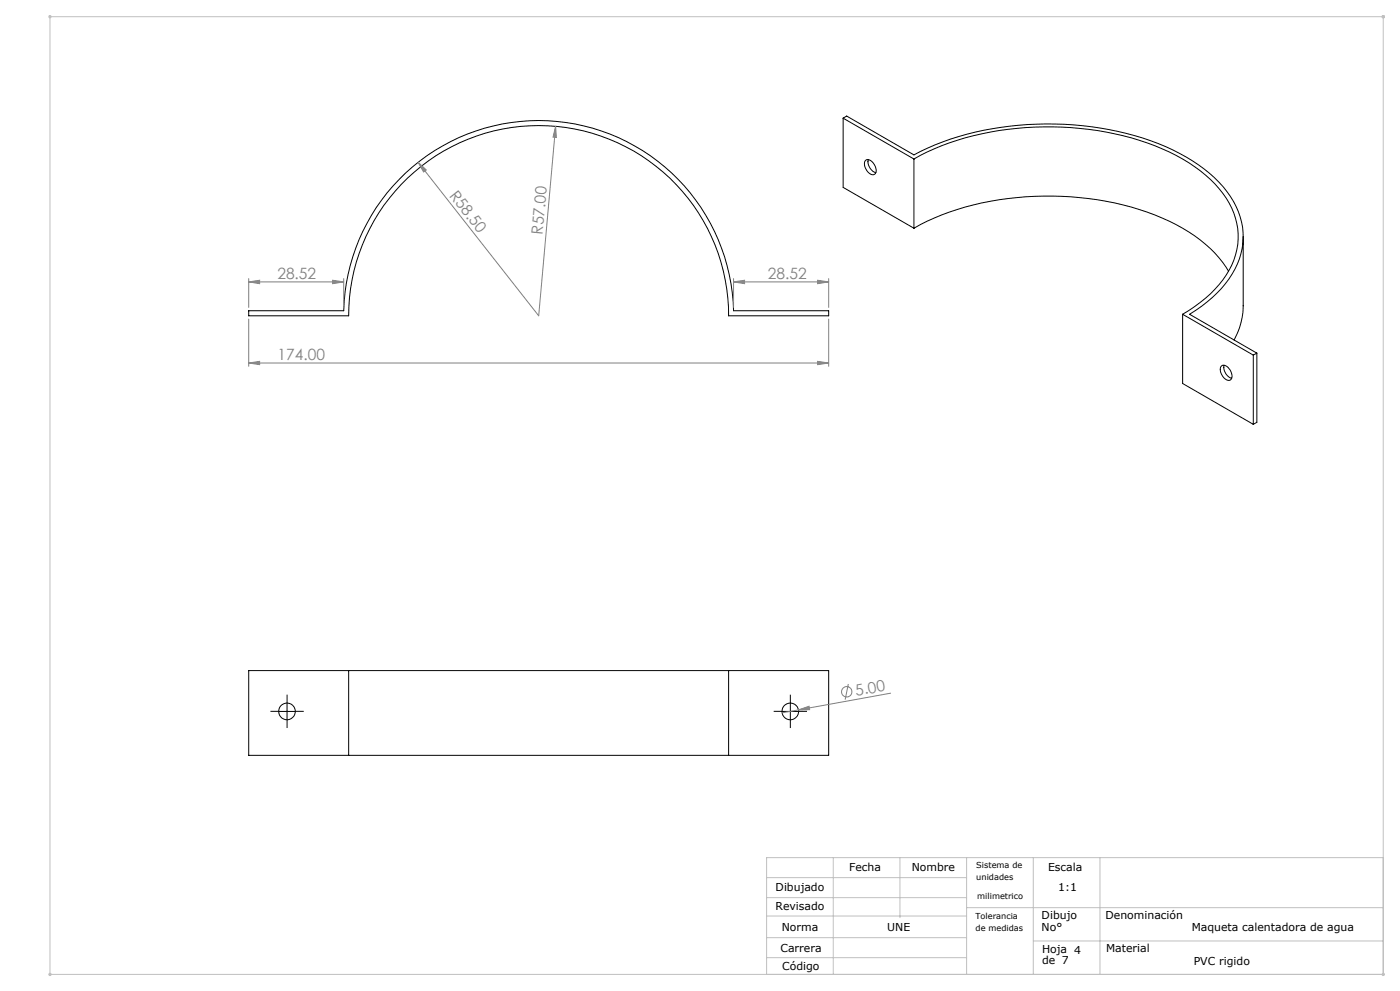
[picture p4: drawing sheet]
<svg xmlns="http://www.w3.org/2000/svg" width="420mm" height="297mm" viewBox="0 0 420 297" stroke-linecap="round" stroke-linejoin="round" font-family="sans-serif">
<g fill="none" stroke="#000" stroke-width=".3">
<path d="M252.9 35.4l1.1-.6 20.2 11.6a88.3 88.3 0 0 1 47.9-9 76.3 76.3 0 0 1 37.4 12 29.8 29.8 0 0 1 13 17.1 22 22 0 0 1-6.1 20l-4.3 4-5.2 3.7 20.1 11.6M252.9 35.4l21.3 12.3M252.9 35.4v20.8l21.3 12.2M259.5 48.3a1.49 1.49 0 0 1 2.5 .6 2.41 2.41 0 0 1 .3 3.4 2.77 2.77 0 0 1-2.9-2.7zM260.5 47.8a3.5 3.5 0 0 0 2.2 3.9M274.2 47.7a82.4 82.4 0 0 1 41.6-9.7 81.9 81.9 0 0 1 39 9.7 33.6 33.6 0 0 1 15.4 16.2 20.9 20.9 0 0 1-4.5 21.4 40.9 40.9 0 0 1-10.9 8.9M274.2 47.7v20.7M274.2 68.4a83.7 83.7 0 0 1 44.3-9.6 78.3 78.3 0 0 1 38.2 10.7 35.4 35.4 0 0 1 11.8 11.8M373 70.9v20.7a21.2 21.2 0 0 1-2.8 10.3M74.6 93.1h28.5a58.5 58.5 0 0 1 58.5-57 58.5 58.5 0 0 1 58.5 57h28.5v1.5h-30a57 57 0 0 0-57-57 57 57 0 0 0-57 57h-30zM354.8 94.2l21.2 12.2M354.8 94.2v20.7l21.2 12.3"/>
<path d="M366.3 109.9a1.49 1.49 0 0 1 2.4 .6 2.47 2.47 0 0 1 .4 3.4 3 3 0 0 1-3-3.2zM367.2 109.5a3.5 3.5 0 0 0 2.3 3.9M376 106.4v20.8M377 105.8l-1 .6M377 105.8v20.8l-1 .6M83.6 213.2h5M86.1 210.7v5M104.6 201h114M104.6 201h-30v25.4h30M104.6 201v25.4M218.6 201h30v25.4h-30M218.6 201v25.4"/>
<path d="M234.6 213.2h5M237.1 210.7v5M104.6 226.4h114"/>
<circle cx="86.1" cy="213.2" r="2.5"/>
<circle cx="237.1" cy="213.2" r="2.5"/>
</g>
<g fill="none" stroke="#808080" stroke-width=".3">
<path d="M166.7 37.8l.2 3.4-1-.1zM166.7 37.8l-5.1 56.8-36.2-46M125.4 48.6l2.5 2.3-.8 .6zM74.6 84.5l3.3-.5v1zM74.6 83.5v8.6M74.6 95.6v14.2M74.6 84.5h28.5M99.8 84l3.3 .5-3.3 .5zM103.1 83.5v8.6M220.1 84.5l3.3-.5v1zM220.1 84.5h28.5M220.1 83.5v8.6"/>
<path d="M245.3 84l3.3 .5-3.3 .5zM248.6 83.5v8.6M248.6 95.6v14.2M74.6 108.8l3.3-.5v1zM74.6 108.8h174M245.3 108.3l3.3 .5-3.3 .5zM239.5 212.8l3.2-1.1 .2 1zM254.5 205l-1 4.7M267.2 207.7l-32.6 5.9"/>
<circle cx="254" cy="207.3" r="1.56"/>
</g>
<g fill="none" stroke="#c0c0c0" stroke-width=".3">
<path d="M14.5 5h401M14.6 4.7l.7 .7M15 4.5v288M15.3 4.7l-.7 .7M414.6 4.7l.7 .7M415 4.5v288M415.3 4.7l-.7 .7M250 257v35M270 257v18M290 257v35M310 257v35M330 257v35"/>
<path d="M415 257h-185v35M230 274.5h60M230 263h60M230 269h60M290 272h125M14.5 292h401M14.6 291.7l.7 .7M15.3 291.7l-.7 .7M230 281h60M230 287h60M310 282h105M414.6 291.7l.7 .7"/>
<path d="M415.3 291.7l-.7 .7"/>
</g>
<path d="M83.6 213.2h-2.5M86.1 210.7v-2.5M86.1 215.7v2.5M88.6 213.2h2.5M234.6 213.2h-2.5M237.1 210.7v-2.5M237.1 215.7v2.5M239.6 213.2h2.5" fill="none" stroke="#000" stroke-width=".3" stroke-dasharray="15.2 1.3 1.3 1.3" stroke-linecap="butt"/>
<g fill="#808080">
<path d="M125.4 48.6l2.5 2.3-.8 .6z"/>
<path d="M239.5 212.8l3.2-1.1 .2 1z"/>
<path d="M166.7 37.8l.2 3.4-1-.1z"/>
<path d="M245.3 108.3l3.3 .5-3.3 .5zM74.6 108.8l3.3-.5v1zM99.8 84l3.3 .5-3.3 .5zM74.6 84.5l3.3-.5v1zM245.3 84l3.3 .5-3.3 .5zM220.1 84.5l3.3-.5v1z"/>
</g>
<g font-size="4.7" fill="#808080">
<text x="134.7" y="58.7" transform="rotate(52 134.7 58.7)">R58.50</text>
<text x="162.8" y="70.4" transform="rotate(-85 162.8 70.4)">R57.00</text>
<text x="83.2" y="83.5">28.52</text>
<text x="230.4" y="83.5">28.52</text>
<text x="83.3" y="107.8">174.00</text>
<text x="256.9" y="208.5" transform="rotate(-10 256.9 208.5)">5.00</text>
</g>
<g font-size="3.3">
<text x="254.8" y="261.1">Fecha</text>
<text x="273.5" y="261.1">Nombre</text>
<text x="314.4" y="261.1">Escala</text>
<text x="232.7" y="267.1">Dibujado</text>
<text x="317.5" y="267.1">1:1</text>
<text x="232.6" y="272.7">Revisado</text>
<text x="312.5" y="275.4">Dibujo</text>
<text x="331.7" y="275.4">Denominación</text>
<text x="234.5" y="278.9">Norma</text>
<text x="266.2" y="278.9">UNE</text>
<text x="312.5" y="278.9">No°</text>
<text x="357.5" y="278.9">Maqueta calentadora de agua</text>
<text x="234.1" y="285.3">Carrera</text>
<text x="312.6" y="285.5">Hoja 4</text>
<text x="331.8" y="285.3">Material</text>
<text x="234.6" y="290.7">Código</text>
<text x="312.6" y="289">de 7</text>
<text x="358.1" y="289.1">PVC rigido</text>
</g>
<g font-size="2.5">
<text x="292.9" y="260.2">Sistema de</text>
<text x="292.9" y="263.7">unidades</text>
<text x="293.2" y="269.4">milimetrico</text>
<text x="292.7" y="275.5">Tolerancia</text>
<text x="292.7" y="278.9">de medidas</text>
</g>
</svg>
